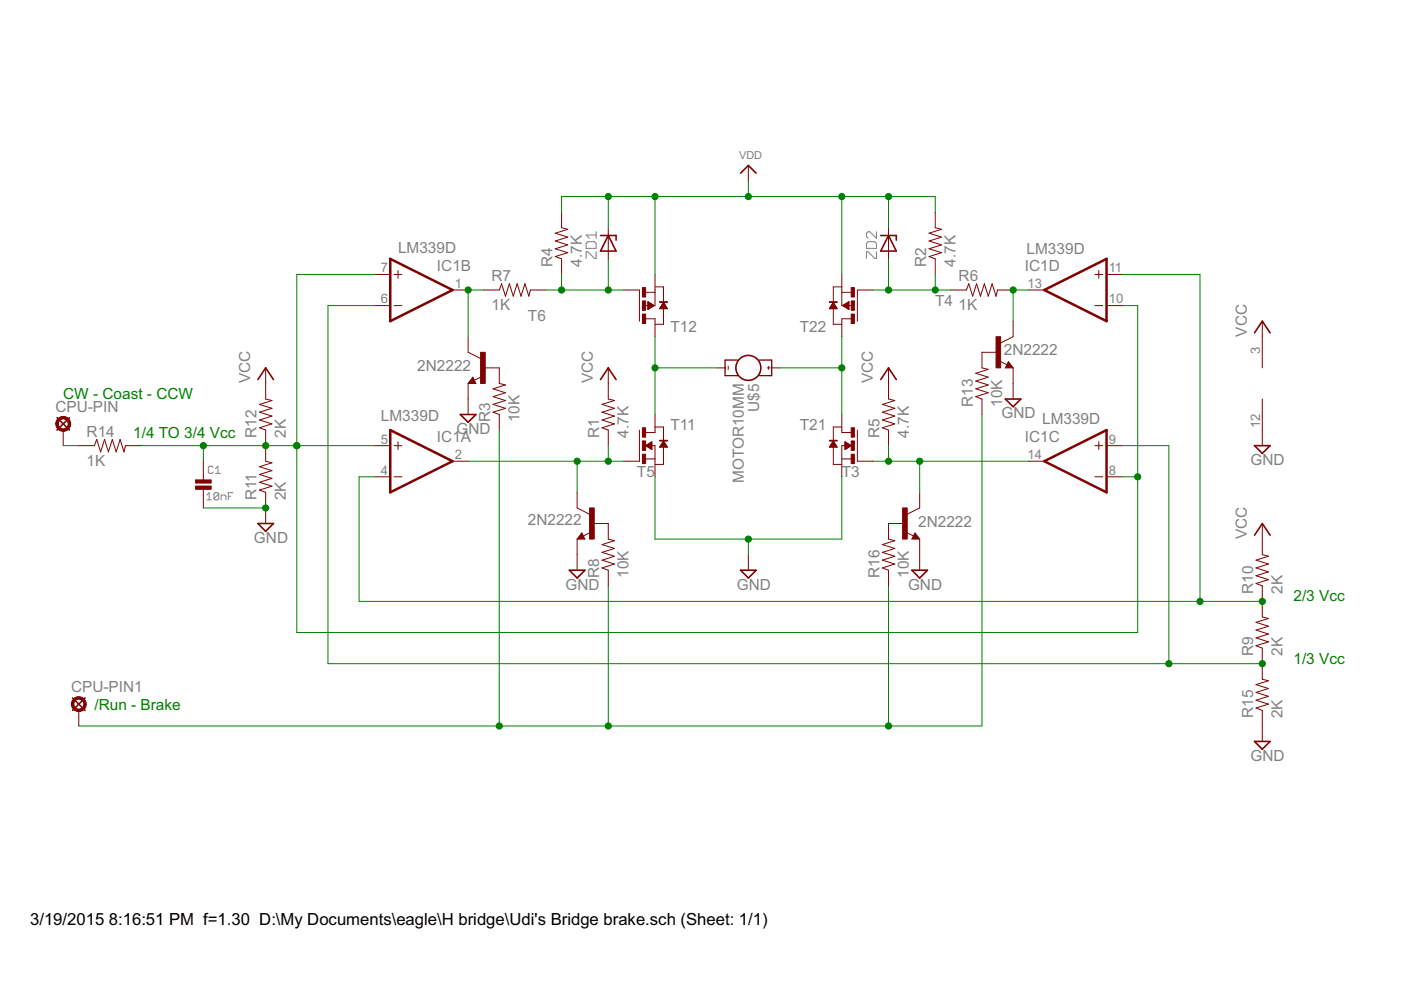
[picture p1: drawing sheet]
<?xml version="1.0" encoding="utf-8"?>
<!DOCTYPE eagle SYSTEM "eagle.dtd">
<!--
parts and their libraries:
microbuilder: This work is placed in the public domain, and may be freely used for commercial and non-commercial work with the following conditions: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
SparkFun-Electromechanical: Licensing: Creative Commons ShareAlike 4.0 International - https://creativecommons.org/licenses/by-sa/4.0
-->
<eagle version="7.2.0">
<drawing>
<settings>
<setting alwaysvectorfont="no"/>
<setting verticaltext="up"/>
</settings>
<grid distance="0.1" unitdist="inch" unit="inch" style="lines" multiple="1" display="no" altdistance="0.01" altunitdist="inch" altunit="inch"/>
<schematic xreflabel="%F%N/%S.%C%R" xrefpart="/%S.%C%R">
<libraries>
<library name="linear">
<symbols>
<symbol name="PWR+G">
<text x="1.27" y="3.175" size="0.8128" layer="93" rot="R90">V+</text>
<text x="1.27" y="-5.08" size="0.8128" layer="93" rot="R90">GND</text>
<pin name="V+" x="0" y="7.62" visible="pad" length="middle" direction="pwr" rot="R270"/>
<pin name="GND" x="0" y="-7.62" visible="pad" length="middle" direction="pwr" rot="R90"/>
</symbol>
<symbol name="COMPARATOR-OC">
<wire x1="-5.08" y1="5.08" x2="-5.08" y2="-5.08" width="0.4064" layer="94"/>
<wire x1="-5.08" y1="-5.08" x2="5.08" y2="0" width="0.4064" layer="94"/>
<wire x1="5.08" y1="0" x2="-5.08" y2="5.08" width="0.4064" layer="94"/>
<wire x1="-3.81" y1="3.175" x2="-3.81" y2="1.905" width="0.1524" layer="94"/>
<wire x1="-4.445" y1="2.54" x2="-3.175" y2="2.54" width="0.1524" layer="94"/>
<wire x1="-4.445" y1="-2.54" x2="-3.175" y2="-2.54" width="0.1524" layer="94"/>
<text x="2.54" y="3.175" size="1.778" layer="95">&gt;NAME</text>
<text x="2.54" y="-5.08" size="1.778" layer="96">&gt;VALUE</text>
<pin name="-IN" x="-7.62" y="-2.54" visible="pad" length="short" direction="in"/>
<pin name="+IN" x="-7.62" y="2.54" visible="pad" length="short" direction="in"/>
<pin name="OUT" x="7.62" y="0" visible="pad" length="short" direction="oc" rot="R180"/>
</symbol>
</symbols>
<devicesets>
<deviceset name="LM339" prefix="IC">
<gates>
<gate name="P" symbol="PWR+G" x="20.32" y="12.7" addlevel="request"/>
<gate name="A" symbol="COMPARATOR-OC" x="20.32" y="12.7"/>
<gate name="B" symbol="COMPARATOR-OC" x="43.18" y="12.7"/>
<gate name="C" symbol="COMPARATOR-OC" x="17.78" y="-10.16"/>
<gate name="D" symbol="COMPARATOR-OC" x="43.18" y="-10.16"/>
</gates>
<devices>
<device name="N" package="DIL14">
<connects>
<connect gate="A" pin="+IN" pad="5"/>
<connect gate="A" pin="-IN" pad="4"/>
<connect gate="A" pin="OUT" pad="2"/>
<connect gate="B" pin="+IN" pad="7"/>
<connect gate="B" pin="-IN" pad="6"/>
<connect gate="B" pin="OUT" pad="1"/>
<connect gate="C" pin="+IN" pad="9"/>
<connect gate="C" pin="-IN" pad="8"/>
<connect gate="C" pin="OUT" pad="14"/>
<connect gate="D" pin="+IN" pad="11"/>
<connect gate="D" pin="-IN" pad="10"/>
<connect gate="D" pin="OUT" pad="13"/>
<connect gate="P" pin="GND" pad="12"/>
<connect gate="P" pin="V+" pad="3"/>
</connects>
<technologies>
<technology name=""/>
</technologies>
</device>
<device name="D" package="SO14">
<connects>
<connect gate="A" pin="+IN" pad="5"/>
<connect gate="A" pin="-IN" pad="4"/>
<connect gate="A" pin="OUT" pad="2"/>
<connect gate="B" pin="+IN" pad="7"/>
<connect gate="B" pin="-IN" pad="6"/>
<connect gate="B" pin="OUT" pad="1"/>
<connect gate="C" pin="+IN" pad="9"/>
<connect gate="C" pin="-IN" pad="8"/>
<connect gate="C" pin="OUT" pad="14"/>
<connect gate="D" pin="+IN" pad="11"/>
<connect gate="D" pin="-IN" pad="10"/>
<connect gate="D" pin="OUT" pad="13"/>
<connect gate="P" pin="GND" pad="12"/>
<connect gate="P" pin="V+" pad="3"/>
</connects>
<technologies>
<technology name=""/>
</technologies>
</device>
</devices>
</deviceset>
</devicesets>
</library>
<library name="zetex">
<symbols>
<symbol name="P_MOSFET">
<wire x1="-1.651" y1="0" x2="0" y2="0" width="0.1524" layer="94"/>
<wire x1="-1.524" y1="-2.159" x2="0" y2="-2.159" width="0.1524" layer="94"/>
<wire x1="-2.54" y1="-2.54" x2="-2.54" y2="2.54" width="0.1524" layer="94"/>
<wire x1="0" y1="0" x2="0" y2="-2.159" width="0.1524" layer="94"/>
<wire x1="1.397" y1="-0.508" x2="1.397" y2="-3.048" width="0.1524" layer="94"/>
<wire x1="1.397" y1="-3.048" x2="0" y2="-3.048" width="0.1524" layer="94"/>
<wire x1="-1.524" y1="2.159" x2="0" y2="2.159" width="0.1524" layer="94"/>
<wire x1="0" y1="2.159" x2="0" y2="2.54" width="0.1524" layer="94"/>
<wire x1="0" y1="3.048" x2="1.397" y2="3.048" width="0.1524" layer="94"/>
<wire x1="1.397" y1="3.048" x2="1.397" y2="0.381" width="0.1524" layer="94"/>
<wire x1="0" y1="-2.159" x2="0" y2="-2.54" width="0.1524" layer="94"/>
<text x="2.54" y="0" size="1.778" layer="96">&gt;VALUE</text>
<text x="2.54" y="2.54" size="1.778" layer="95">&gt;NAME</text>
<rectangle x1="-2.032" y1="1.397" x2="-1.524" y2="2.921" layer="94"/>
<rectangle x1="-2.032" y1="-0.762" x2="-1.524" y2="0.762" layer="94"/>
<rectangle x1="-2.032" y1="-2.921" x2="-1.524" y2="-1.397" layer="94"/>
<rectangle x1="0.762" y1="-0.635" x2="2.032" y2="-0.508" layer="94"/>
<pin name="D" x="0" y="5.08" visible="off" length="short" direction="pas" rot="R270"/>
<pin name="S" x="0" y="-5.08" visible="off" length="short" direction="pas" rot="R90"/>
<pin name="G" x="-5.08" y="-2.54" visible="off" length="short" direction="pas"/>
<polygon width="0.1016" layer="94">
<vertex x="-0.127" y="0"/>
<vertex x="-1.143" y="-0.635"/>
<vertex x="-1.143" y="0.635"/>
</polygon>
<polygon width="0.1016" layer="94">
<vertex x="1.397" y="-0.508"/>
<vertex x="0.762" y="0.508"/>
<vertex x="2.032" y="0.508"/>
</polygon>
</symbol>
<symbol name="N_MOSFET">
<wire x1="-0.508" y1="0" x2="0" y2="0" width="0.1524" layer="94"/>
<wire x1="-1.524" y1="-2.159" x2="0" y2="-2.159" width="0.1524" layer="94"/>
<wire x1="-2.54" y1="-2.54" x2="-2.54" y2="2.54" width="0.1524" layer="94"/>
<wire x1="0" y1="0" x2="0" y2="-2.159" width="0.1524" layer="94"/>
<wire x1="1.397" y1="-0.254" x2="1.397" y2="-3.048" width="0.1524" layer="94"/>
<wire x1="1.397" y1="-3.048" x2="0" y2="-3.048" width="0.1524" layer="94"/>
<wire x1="-1.524" y1="2.159" x2="0" y2="2.159" width="0.1524" layer="94"/>
<wire x1="0" y1="2.159" x2="0" y2="2.54" width="0.1524" layer="94"/>
<wire x1="0" y1="3.048" x2="1.397" y2="3.048" width="0.1524" layer="94"/>
<wire x1="1.397" y1="3.048" x2="1.397" y2="0.762" width="0.1524" layer="94"/>
<wire x1="0" y1="-2.159" x2="0" y2="-2.54" width="0.1524" layer="94"/>
<text x="2.54" y="0" size="1.778" layer="96">&gt;VALUE</text>
<text x="2.54" y="2.54" size="1.778" layer="95">&gt;NAME</text>
<rectangle x1="-2.032" y1="1.397" x2="-1.524" y2="2.921" layer="94"/>
<rectangle x1="-2.032" y1="-0.762" x2="-1.524" y2="0.762" layer="94"/>
<rectangle x1="-2.032" y1="-2.921" x2="-1.524" y2="-1.397" layer="94"/>
<rectangle x1="0.762" y1="0.762" x2="2.032" y2="0.889" layer="94"/>
<pin name="D" x="0" y="5.08" visible="off" length="short" direction="pas" rot="R270"/>
<pin name="S" x="0" y="-5.08" visible="off" length="short" direction="pas" rot="R90"/>
<pin name="G" x="-5.08" y="-2.54" visible="off" length="short" direction="pas"/>
<polygon width="0.1016" layer="94">
<vertex x="-1.524" y="0"/>
<vertex x="-0.508" y="0.635"/>
<vertex x="-0.508" y="-0.635"/>
</polygon>
<polygon width="0.1016" layer="94">
<vertex x="1.397" y="0.762"/>
<vertex x="2.032" y="-0.254"/>
<vertex x="0.762" y="-0.254"/>
</polygon>
</symbol>
</symbols>
<devicesets>
<deviceset name="PN_MOSFET-" prefix="T" uservalue="yes">
<gates>
<gate name="2" symbol="P_MOSFET" x="0" y="-7.62"/>
<gate name="1" symbol="N_MOSFET" x="0" y="7.62"/>
</gates>
<devices>
<device name="MSOP8" package="MSOP8">
<connects>
<connect gate="1" pin="D" pad="7 8" route="any"/>
<connect gate="1" pin="G" pad="2"/>
<connect gate="1" pin="S" pad="1"/>
<connect gate="2" pin="D" pad="5 6"/>
<connect gate="2" pin="G" pad="4"/>
<connect gate="2" pin="S" pad="3"/>
</connects>
<technologies>
<technology name="">
<attribute name="MF" value="" constant="no"/>
<attribute name="MPN" value="" constant="no"/>
<attribute name="OC_FARNELL" value="unknown" constant="no"/>
<attribute name="OC_NEWARK" value="unknown" constant="no"/>
</technology>
</technologies>
</device>
<device name="SO8" package="SO8">
<connects>
<connect gate="1" pin="D" pad="7 8" route="any"/>
<connect gate="1" pin="G" pad="2"/>
<connect gate="1" pin="S" pad="1"/>
<connect gate="2" pin="D" pad="5 6"/>
<connect gate="2" pin="G" pad="4"/>
<connect gate="2" pin="S" pad="3"/>
</connects>
<technologies>
<technology name="">
<attribute name="MF" value="" constant="no"/>
<attribute name="MPN" value="" constant="no"/>
<attribute name="OC_FARNELL" value="unknown" constant="no"/>
<attribute name="OC_NEWARK" value="unknown" constant="no"/>
</technology>
</technologies>
</device>
</devices>
</deviceset>
</devicesets>
</library>
<library name="microbuilder">
<symbols>
<symbol name="VDD">
<text x="-1.524" y="1.016" size="1.27" layer="96">&gt;VALUE</text>
<pin name="VDD" x="0" y="-2.54" visible="off" length="short" direction="sup" rot="R90"/>
<wire x1="-1.27" y1="-1.27" x2="0" y2="0" width="0.254" layer="94"/>
<wire x1="0" y1="0" x2="1.27" y2="-1.27" width="0.254" layer="94"/>
</symbol>
<symbol name="CAPACITOR">
<wire x1="0" y1="0.762" x2="0" y2="0" width="0.1524" layer="94"/>
<wire x1="0" y1="2.54" x2="0" y2="1.778" width="0.1524" layer="94"/>
<text x="2.54" y="2.54" size="1.27" layer="95" font="vector">&gt;NAME</text>
<text x="2.54" y="0" size="1.27" layer="96" font="vector">&gt;VALUE</text>
<rectangle x1="-1.27" y1="0.508" x2="1.27" y2="1.016" layer="94"/>
<rectangle x1="-1.27" y1="1.524" x2="1.27" y2="2.032" layer="94"/>
<pin name="P$1" x="0" y="5.08" visible="off" length="short" direction="pas" swaplevel="1" rot="R270"/>
<pin name="P$2" x="0" y="-2.54" visible="off" length="short" direction="pas" swaplevel="1" rot="R90"/>
</symbol>
</symbols>
<devicesets>
<deviceset name="VDD">
<gates>
<gate name="G$1" symbol="VDD" x="0" y="0"/>
</gates>
<devices>
<device name="">
<technologies>
<technology name=""/>
</technologies>
</device>
</devices>
</deviceset>
<deviceset name="CAP_CERAMIC" prefix="C" uservalue="yes">
<gates>
<gate name="G$1" symbol="CAPACITOR" x="0" y="-2.54"/>
</gates>
<devices>
<device name="0805" package="0805">
<connects>
<connect gate="G$1" pin="P$1" pad="1"/>
<connect gate="G$1" pin="P$2" pad="2"/>
</connects>
<technologies>
<technology name=""/>
</technologies>
</device>
<device name="1206" package="1206">
<connects>
<connect gate="G$1" pin="P$1" pad="1"/>
<connect gate="G$1" pin="P$2" pad="2"/>
</connects>
<technologies>
<technology name=""/>
</technologies>
</device>
<device name="0603" package="0603">
<connects>
<connect gate="G$1" pin="P$1" pad="1"/>
<connect gate="G$1" pin="P$2" pad="2"/>
</connects>
<technologies>
<technology name=""/>
</technologies>
</device>
<device name="0402" package="0402">
<connects>
<connect gate="G$1" pin="P$1" pad="1"/>
<connect gate="G$1" pin="P$2" pad="2"/>
</connects>
<technologies>
<technology name=""/>
</technologies>
</device>
<device name="0603MINI" package="0603-MINI">
<connects>
<connect gate="G$1" pin="P$1" pad="1"/>
<connect gate="G$1" pin="P$2" pad="2"/>
</connects>
<technologies>
<technology name=""/>
</technologies>
</device>
<device name="0805-NOTHERMALS" package="0805_NOTHERMALS">
<connects>
<connect gate="G$1" pin="P$1" pad="1"/>
<connect gate="G$1" pin="P$2" pad="2"/>
</connects>
<technologies>
<technology name=""/>
</technologies>
</device>
<device name="_0402" package="_0402">
<connects>
<connect gate="G$1" pin="P$1" pad="1"/>
<connect gate="G$1" pin="P$2" pad="2"/>
</connects>
<technologies>
<technology name=""/>
</technologies>
</device>
<device name="_0402MP" package="_0402MP">
<connects>
<connect gate="G$1" pin="P$1" pad="1"/>
<connect gate="G$1" pin="P$2" pad="2"/>
</connects>
<technologies>
<technology name=""/>
</technologies>
</device>
<device name="_0603" package="_0603">
<connects>
<connect gate="G$1" pin="P$1" pad="1"/>
<connect gate="G$1" pin="P$2" pad="2"/>
</connects>
<technologies>
<technology name=""/>
</technologies>
</device>
<device name="_0603MP" package="_0603MP">
<connects>
<connect gate="G$1" pin="P$1" pad="1"/>
<connect gate="G$1" pin="P$2" pad="2"/>
</connects>
<technologies>
<technology name=""/>
</technologies>
</device>
<device name="_0805" package="_0805">
<connects>
<connect gate="G$1" pin="P$1" pad="1"/>
<connect gate="G$1" pin="P$2" pad="2"/>
</connects>
<technologies>
<technology name=""/>
</technologies>
</device>
<device name="_0805MP" package="_0805MP">
<connects>
<connect gate="G$1" pin="P$1" pad="1"/>
<connect gate="G$1" pin="P$2" pad="2"/>
</connects>
<technologies>
<technology name=""/>
</technologies>
</device>
</devices>
</deviceset>
</devicesets>
</library>
<library name="supply1">
<symbols>
<symbol name="VCC">
<wire x1="1.27" y1="-1.905" x2="0" y2="0" width="0.254" layer="94"/>
<wire x1="0" y1="0" x2="-1.27" y2="-1.905" width="0.254" layer="94"/>
<text x="-2.54" y="-2.54" size="1.778" layer="96" rot="R90">&gt;VALUE</text>
<pin name="VCC" x="0" y="-2.54" visible="off" length="short" direction="sup" rot="R90"/>
</symbol>
</symbols>
<devicesets>
<deviceset name="VCC" prefix="P+">
<gates>
<gate name="VCC" symbol="VCC" x="0" y="0"/>
</gates>
<devices>
<device name="">
<technologies>
<technology name=""/>
</technologies>
</device>
</devices>
</deviceset>
</devicesets>
</library>
<library name="ATTiny Fuse Reset with 12V Charge Pump">
<symbols>
<symbol name="GND">
<wire x1="-1.27" y1="0" x2="1.27" y2="0" width="0.254" layer="94"/>
<wire x1="1.27" y1="0" x2="0" y2="-1.27" width="0.254" layer="94"/>
<wire x1="0" y1="-1.27" x2="-1.27" y2="0" width="0.254" layer="94"/>
<pin name="GND" x="0" y="2.54" visible="off" length="short" direction="sup" rot="R270"/>
<text x="-1.905" y="-3.175" size="1.778" layer="96">&gt;VALUE</text>
</symbol>
<symbol name="ZENER">
<wire x1="-1.27" y1="-1.27" x2="1.27" y2="0" width="0.254" layer="94"/>
<wire x1="1.27" y1="0" x2="-1.27" y2="1.27" width="0.254" layer="94"/>
<wire x1="1.27" y1="1.27" x2="1.27" y2="0" width="0.254" layer="94"/>
<wire x1="-1.27" y1="1.27" x2="-1.27" y2="-1.27" width="0.254" layer="94"/>
<wire x1="1.27" y1="0" x2="1.27" y2="-1.27" width="0.254" layer="94"/>
<wire x1="1.27" y1="-1.27" x2="0.508" y2="-1.27" width="0.254" layer="94"/>
<pin name="A" x="-2.54" y="0" visible="off" length="short" direction="pas"/>
<pin name="C" x="2.54" y="0" visible="off" length="short" direction="pas" rot="R180"/>
<text x="-2.54" y="1.905" size="1.778" layer="95" font="vector">&gt;NAME</text>
<text x="-2.54" y="-3.8989" size="1.778" layer="96" font="vector">&gt;VALUE</text>
</symbol>
</symbols>
<devicesets>
<deviceset name="GND" prefix="SUPPLY">
<gates>
<gate name="GND" symbol="GND" x="0" y="0"/>
</gates>
<devices>
<device name="">
<technologies>
<technology name=""/>
</technologies>
</device>
</devices>
</deviceset>
<deviceset name="ZENER" prefix="ZD" uservalue="yes">
<gates>
<gate name="G$1" symbol="ZENER" x="0" y="0"/>
</gates>
<devices>
<device name="SOD-123" package="SOD-123">
<connects>
<connect gate="G$1" pin="A" pad="A"/>
<connect gate="G$1" pin="C" pad="C"/>
</connects>
<technologies>
<technology name=""/>
</technologies>
</device>
<device name="SOD-323F" package="SOD-323F">
<connects>
<connect gate="G$1" pin="A" pad="A"/>
<connect gate="G$1" pin="C" pad="C"/>
</connects>
<technologies>
<technology name=""/>
</technologies>
</device>
</devices>
</deviceset>
</devicesets>
</library>
<library name="ATtami">
<symbols>
<symbol name="RESISTOR">
<wire x1="-2.54" y1="0" x2="-2.159" y2="1.016" width="0.1524" layer="94"/>
<wire x1="-2.159" y1="1.016" x2="-1.524" y2="-1.016" width="0.1524" layer="94"/>
<wire x1="-1.524" y1="-1.016" x2="-0.889" y2="1.016" width="0.1524" layer="94"/>
<wire x1="-0.889" y1="1.016" x2="-0.254" y2="-1.016" width="0.1524" layer="94"/>
<wire x1="-0.254" y1="-1.016" x2="0.381" y2="1.016" width="0.1524" layer="94"/>
<wire x1="0.381" y1="1.016" x2="1.016" y2="-1.016" width="0.1524" layer="94"/>
<wire x1="1.016" y1="-1.016" x2="1.651" y2="1.016" width="0.1524" layer="94"/>
<wire x1="1.651" y1="1.016" x2="2.286" y2="-1.016" width="0.1524" layer="94"/>
<wire x1="2.286" y1="-1.016" x2="2.54" y2="0" width="0.1524" layer="94"/>
<text x="-3.81" y="1.4986" size="1.778" layer="95">&gt;NAME</text>
<text x="-3.81" y="-3.302" size="1.778" layer="96">&gt;VALUE</text>
<pin name="2" x="5.08" y="0" visible="off" length="short" direction="pas" swaplevel="1" rot="R180"/>
<pin name="1" x="-5.08" y="0" visible="off" length="short" direction="pas" swaplevel="1"/>
</symbol>
</symbols>
<devicesets>
<deviceset name="RESISTOR" prefix="R" uservalue="yes">
<gates>
<gate name="G$1" symbol="RESISTOR" x="0" y="0"/>
</gates>
<devices>
<device name="0805-RES" package="0805">
<connects>
<connect gate="G$1" pin="1" pad="1"/>
<connect gate="G$1" pin="2" pad="2"/>
</connects>
<technologies>
<technology name=""/>
</technologies>
</device>
</devices>
</deviceset>
</devicesets>
</library>
<library name="SparkFun-Electromechanical">
<symbols>
<symbol name="MOTOR">
<wire x1="-1.27" y1="3.81" x2="-1.27" y2="1.778" width="0.2032" layer="94"/>
<wire x1="-1.27" y1="3.81" x2="0" y2="3.81" width="0.2032" layer="94"/>
<wire x1="0" y1="3.81" x2="1.27" y2="3.81" width="0.2032" layer="94"/>
<wire x1="1.27" y1="3.81" x2="1.27" y2="1.778" width="0.2032" layer="94"/>
<wire x1="1.27" y1="-3.81" x2="1.27" y2="-1.778" width="0.2032" layer="94"/>
<wire x1="1.27" y1="-3.81" x2="0" y2="-3.81" width="0.2032" layer="94"/>
<wire x1="0" y1="-3.81" x2="-1.27" y2="-3.81" width="0.2032" layer="94"/>
<wire x1="-1.27" y1="-3.81" x2="-1.27" y2="-1.778" width="0.2032" layer="94"/>
<wire x1="0" y1="5.08" x2="0" y2="3.81" width="0.1524" layer="94"/>
<wire x1="0" y1="-5.08" x2="0" y2="-3.81" width="0.1524" layer="94"/>
<wire x1="0.254" y1="3.302" x2="-0.254" y2="3.302" width="0.1524" layer="94"/>
<wire x1="0" y1="3.556" x2="0" y2="3.048" width="0.1524" layer="94"/>
<wire x1="0.254" y1="-3.302" x2="-0.254" y2="-3.302" width="0.1524" layer="94"/>
<circle x="0" y="0" radius="2.032" width="0.254" layer="94"/>
<text x="2.54" y="0" size="1.778" layer="95">&gt;NAME</text>
<text x="2.54" y="-2.54" size="1.778" layer="96">&gt;VALUE</text>
<pin name="+" x="0" y="5.08" visible="off" length="point" rot="R270"/>
<pin name="-" x="0" y="-5.08" visible="off" length="point" rot="R270"/>
</symbol>
</symbols>
<devicesets>
<deviceset name="MOTOR">
<gates>
<gate name="G$1" symbol="MOTOR" x="0" y="0"/>
</gates>
<devices>
<device name="10MM" package="VIBE-MOTOR-10MM">
<connects>
<connect gate="G$1" pin="+" pad="+"/>
<connect gate="G$1" pin="-" pad="-"/>
</connects>
<technologies>
<technology name=""/>
</technologies>
</device>
</devices>
</deviceset>
</devicesets>
</library>
<library name="solpad">
<symbols>
<symbol name="LSP">
<wire x1="-1.016" y1="2.032" x2="1.016" y2="0" width="0.254" layer="94"/>
<wire x1="-1.016" y1="0" x2="1.016" y2="2.032" width="0.254" layer="94"/>
<circle x="0" y="1.016" radius="1.016" width="0.4064" layer="94"/>
<text x="-1.27" y="2.921" size="1.778" layer="95">&gt;NAME</text>
<pin name="MP" x="0" y="-2.54" visible="off" length="short" direction="pas" rot="R90"/>
</symbol>
</symbols>
<devicesets>
<deviceset name="LSP13" prefix="LSP">
<gates>
<gate name="1" symbol="LSP" x="0" y="0"/>
</gates>
<devices>
<device name="" package="LSP13">
<connects>
<connect gate="1" pin="MP" pad="MP"/>
</connects>
<technologies>
<technology name=""/>
</technologies>
</device>
</devices>
</deviceset>
</devicesets>
</library>
<library name="transistor">
<symbols>
<symbol name="NPN">
<wire x1="2.54" y1="2.54" x2="0.508" y2="1.524" width="0.1524" layer="94"/>
<wire x1="1.778" y1="-1.524" x2="2.54" y2="-2.54" width="0.1524" layer="94"/>
<wire x1="2.54" y1="-2.54" x2="1.27" y2="-2.54" width="0.1524" layer="94"/>
<wire x1="1.27" y1="-2.54" x2="1.778" y2="-1.524" width="0.1524" layer="94"/>
<wire x1="1.54" y1="-2.04" x2="0.308" y2="-1.424" width="0.1524" layer="94"/>
<wire x1="1.524" y1="-2.413" x2="2.286" y2="-2.413" width="0.254" layer="94"/>
<wire x1="2.286" y1="-2.413" x2="1.778" y2="-1.778" width="0.254" layer="94"/>
<wire x1="1.778" y1="-1.778" x2="1.524" y2="-2.286" width="0.254" layer="94"/>
<wire x1="1.524" y1="-2.286" x2="1.905" y2="-2.286" width="0.254" layer="94"/>
<wire x1="1.905" y1="-2.286" x2="1.778" y2="-2.032" width="0.254" layer="94"/>
<text x="-10.16" y="7.62" size="1.778" layer="95">&gt;NAME</text>
<text x="-10.16" y="5.08" size="1.778" layer="96">&gt;VALUE</text>
<rectangle x1="-0.254" y1="-2.54" x2="0.508" y2="2.54" layer="94"/>
<pin name="B" x="-2.54" y="0" visible="off" length="short" direction="pas" swaplevel="1"/>
<pin name="E" x="2.54" y="-5.08" visible="off" length="short" direction="pas" swaplevel="3" rot="R90"/>
<pin name="C" x="2.54" y="5.08" visible="off" length="short" direction="pas" swaplevel="2" rot="R270"/>
</symbol>
</symbols>
<devicesets>
<deviceset name="2N2222" prefix="T">
<gates>
<gate name="G$1" symbol="NPN" x="0" y="0"/>
</gates>
<devices>
<device name="" package="TO18">
<connects>
<connect gate="G$1" pin="B" pad="2"/>
<connect gate="G$1" pin="C" pad="3"/>
<connect gate="G$1" pin="E" pad="1"/>
</connects>
<technologies>
<technology name=""/>
</technologies>
</device>
</devices>
</deviceset>
</devicesets>
</library>
</libraries>
<attributes>
</attributes>
<variantdefs>
</variantdefs>
<classes>
<class number="0" name="default" width="0" drill="0">
</class>
</classes>
<parts>
<part name="IC1" library="linear" deviceset="LM339" device="D"/>
<part name="T1" library="zetex" deviceset="PN_MOSFET-" device="SO8"/>
<part name="T2" library="zetex" deviceset="PN_MOSFET-" device="SO8"/>
<part name="U$2" library="microbuilder" deviceset="VDD" device=""/>
<part name="P+1" library="supply1" deviceset="VCC" device=""/>
<part name="P+2" library="supply1" deviceset="VCC" device=""/>
<part name="P+3" library="supply1" deviceset="VCC" device=""/>
<part name="P+4" library="supply1" deviceset="VCC" device=""/>
<part name="SUPPLY1" library="ATTiny Fuse Reset with 12V Charge Pump" deviceset="GND" device=""/>
<part name="SUPPLY2" library="ATTiny Fuse Reset with 12V Charge Pump" deviceset="GND" device=""/>
<part name="SUPPLY3" library="ATTiny Fuse Reset with 12V Charge Pump" deviceset="GND" device=""/>
<part name="R1" library="ATtami" deviceset="RESISTOR" device="0805-RES" value="4.7K"/>
<part name="R2" library="ATtami" deviceset="RESISTOR" device="0805-RES" value="4.7K"/>
<part name="R4" library="ATtami" deviceset="RESISTOR" device="0805-RES" value="4.7K"/>
<part name="R5" library="ATtami" deviceset="RESISTOR" device="0805-RES" value="4.7K"/>
<part name="R6" library="ATtami" deviceset="RESISTOR" device="0805-RES" value="1K"/>
<part name="R7" library="ATtami" deviceset="RESISTOR" device="0805-RES" value="1K"/>
<part name="R9" library="ATtami" deviceset="RESISTOR" device="0805-RES" value="2K"/>
<part name="R10" library="ATtami" deviceset="RESISTOR" device="0805-RES" value="2K"/>
<part name="R11" library="ATtami" deviceset="RESISTOR" device="0805-RES" value="2K"/>
<part name="R12" library="ATtami" deviceset="RESISTOR" device="0805-RES" value="2K"/>
<part name="R14" library="ATtami" deviceset="RESISTOR" device="0805-RES" value="1K"/>
<part name="R15" library="ATtami" deviceset="RESISTOR" device="0805-RES" value="2K"/>
<part name="C1" library="microbuilder" deviceset="CAP_CERAMIC" device="0805" value="10nF"/>
<part name="ZD1" library="ATTiny Fuse Reset with 12V Charge Pump" deviceset="ZENER" device="SOD-123"/>
<part name="ZD2" library="ATTiny Fuse Reset with 12V Charge Pump" deviceset="ZENER" device="SOD-123"/>
<part name="U$5" library="SparkFun-Electromechanical" deviceset="MOTOR" device="10MM"/>
<part name="CPU-PIN" library="solpad" deviceset="LSP13" device="" value="CPU I/O pin"/>
<part name="SUPPLY4" library="ATTiny Fuse Reset with 12V Charge Pump" deviceset="GND" device=""/>
<part name="P+5" library="supply1" deviceset="VCC" device=""/>
<part name="T3" library="transistor" deviceset="2N2222" device=""/>
<part name="T4" library="transistor" deviceset="2N2222" device=""/>
<part name="T5" library="transistor" deviceset="2N2222" device=""/>
<part name="T6" library="transistor" deviceset="2N2222" device=""/>
<part name="SUPPLY5" library="ATTiny Fuse Reset with 12V Charge Pump" deviceset="GND" device=""/>
<part name="SUPPLY6" library="ATTiny Fuse Reset with 12V Charge Pump" deviceset="GND" device=""/>
<part name="SUPPLY7" library="ATTiny Fuse Reset with 12V Charge Pump" deviceset="GND" device=""/>
<part name="SUPPLY8" library="ATTiny Fuse Reset with 12V Charge Pump" deviceset="GND" device=""/>
<part name="R3" library="ATtami" deviceset="RESISTOR" device="0805-RES" value="10K"/>
<part name="R8" library="ATtami" deviceset="RESISTOR" device="0805-RES" value="10K"/>
<part name="R13" library="ATtami" deviceset="RESISTOR" device="0805-RES" value="10K"/>
<part name="R16" library="ATtami" deviceset="RESISTOR" device="0805-RES" value="10K"/>
<part name="CPU-PIN1" library="solpad" deviceset="LSP13" device="" value="CPU I/O pin"/>
</parts>
<sheets>
<sheet>
<plain>
<text x="152.4" y="-15.24" size="1.778" layer="91">1/3 Vcc</text>
<text x="152.4" y="-5.08" size="1.778" layer="91">2/3 Vcc</text>
<text x="-36.83" y="21.59" size="1.778" layer="91">1/4 TO 3/4 Vcc</text>
<text x="-43.18" y="-22.86" size="1.778" layer="91">/Run - Brake</text>
<text x="-48.26" y="27.94" size="1.778" layer="91">CW - Coast - CCW</text>
</plain>
<instances>
<instance part="IC1" gate="A" x="10.16" y="17.78" smashed="yes">
<attribute name="NAME" x="12.7" y="20.955" size="1.778" layer="95"/>
<attribute name="VALUE" x="3.556" y="24.384" size="1.778" layer="96"/>
</instance>
<instance part="IC1" gate="B" x="10.16" y="45.72" smashed="yes">
<attribute name="NAME" x="12.7" y="48.895" size="1.778" layer="95"/>
<attribute name="VALUE" x="6.35" y="51.816" size="1.778" layer="96"/>
</instance>
<instance part="IC1" gate="C" x="116.84" y="17.78" smashed="yes" rot="MR0">
<attribute name="NAME" x="114.3" y="20.955" size="1.778" layer="95" rot="MR0"/>
<attribute name="VALUE" x="120.904" y="23.876" size="1.778" layer="96" rot="MR0"/>
</instance>
<instance part="IC1" gate="D" x="116.84" y="45.72" smashed="yes" rot="MR0">
<attribute name="NAME" x="114.3" y="48.895" size="1.778" layer="95" rot="MR0"/>
<attribute name="VALUE" x="118.364" y="51.562" size="1.778" layer="96" rot="MR0"/>
</instance>
<instance part="T1" gate="2" x="48.26" y="43.18" rot="MR180"/>
<instance part="T1" gate="1" x="48.26" y="20.32"/>
<instance part="T2" gate="2" x="78.74" y="43.18" rot="R180"/>
<instance part="T2" gate="1" x="78.74" y="20.32" rot="MR0"/>
<instance part="U$2" gate="G$1" x="63.5" y="66.04"/>
<instance part="P+1" gate="VCC" x="40.64" y="33.02"/>
<instance part="P+2" gate="VCC" x="147.32" y="7.62"/>
<instance part="P+3" gate="VCC" x="86.36" y="33.02"/>
<instance part="P+4" gate="VCC" x="-15.24" y="33.02"/>
<instance part="SUPPLY1" gate="GND" x="147.32" y="-27.94"/>
<instance part="SUPPLY2" gate="GND" x="63.5" y="0"/>
<instance part="SUPPLY3" gate="GND" x="-15.24" y="7.62"/>
<instance part="R1" gate="G$1" x="40.64" y="25.4" rot="R90"/>
<instance part="R2" gate="G$1" x="93.98" y="53.34" rot="R90"/>
<instance part="R4" gate="G$1" x="33.02" y="53.34" rot="R90"/>
<instance part="R5" gate="G$1" x="86.36" y="25.4" rot="R90"/>
<instance part="R6" gate="G$1" x="101.6" y="45.72"/>
<instance part="R7" gate="G$1" x="25.4" y="45.72"/>
<instance part="R9" gate="G$1" x="147.32" y="-10.16" rot="R90"/>
<instance part="R10" gate="G$1" x="147.32" y="0" rot="R90"/>
<instance part="R11" gate="G$1" x="-15.24" y="15.24" rot="R90"/>
<instance part="R12" gate="G$1" x="-15.24" y="25.4" rot="R90"/>
<instance part="R14" gate="G$1" x="-40.64" y="20.32"/>
<instance part="R15" gate="G$1" x="147.32" y="-20.32" rot="R90"/>
<instance part="C1" gate="G$1" x="-25.4" y="12.7" smashed="yes">
<attribute name="NAME" x="-24.638" y="15.748" size="1.27" layer="95" font="vector"/>
<attribute name="VALUE" x="-24.892" y="11.43" size="1.27" layer="96" font="vector"/>
</instance>
<instance part="ZD1" gate="G$1" x="40.64" y="53.34" rot="R90"/>
<instance part="ZD2" gate="G$1" x="86.36" y="53.34" rot="R90"/>
<instance part="U$5" gate="G$1" x="63.5" y="33.02" rot="R270"/>
<instance part="CPU-PIN" gate="1" x="-48.26" y="22.86"/>
<instance part="IC1" gate="P" x="147.32" y="30.48" smashed="yes"/>
<instance part="SUPPLY4" gate="GND" x="147.32" y="20.32"/>
<instance part="P+5" gate="VCC" x="147.32" y="40.64"/>
<instance part="T3" gate="G$1" x="88.9" y="7.62" smashed="yes">
<attribute name="NAME" x="78.74" y="15.24" size="1.778" layer="95"/>
<attribute name="VALUE" x="91.186" y="7.112" size="1.778" layer="96"/>
</instance>
<instance part="T4" gate="G$1" x="104.14" y="35.56" smashed="yes">
<attribute name="NAME" x="93.98" y="43.18" size="1.778" layer="95"/>
<attribute name="VALUE" x="105.156" y="35.052" size="1.778" layer="96"/>
</instance>
<instance part="T5" gate="G$1" x="38.1" y="7.62" smashed="yes" rot="MR0">
<attribute name="NAME" x="48.26" y="15.24" size="1.778" layer="95" rot="MR0"/>
<attribute name="VALUE" x="36.322" y="7.366" size="1.778" layer="96" rot="MR0"/>
</instance>
<instance part="T6" gate="G$1" x="20.32" y="33.02" smashed="yes" rot="MR0">
<attribute name="NAME" x="30.48" y="40.64" size="1.778" layer="95" rot="MR0"/>
<attribute name="VALUE" x="18.288" y="32.512" size="1.778" layer="96" rot="MR0"/>
</instance>
<instance part="SUPPLY5" gate="GND" x="35.56" y="0"/>
<instance part="SUPPLY6" gate="GND" x="91.44" y="0"/>
<instance part="SUPPLY7" gate="GND" x="106.68" y="27.94"/>
<instance part="SUPPLY8" gate="GND" x="17.78" y="25.4"/>
<instance part="R3" gate="G$1" x="22.86" y="27.94" rot="R90"/>
<instance part="R8" gate="G$1" x="40.64" y="2.54" rot="R90"/>
<instance part="R13" gate="G$1" x="101.6" y="30.48" rot="R90"/>
<instance part="R16" gate="G$1" x="86.36" y="2.54" rot="R90"/>
<instance part="CPU-PIN1" gate="1" x="-45.72" y="-22.86"/>
</instances>
<busses>
</busses>
<nets>
<net name="N$1" class="0">
<segment>
<pinref part="T2" gate="2" pin="D"/>
<pinref part="T2" gate="1" pin="D"/>
<wire x1="78.74" y1="38.1" x2="78.74" y2="33.02" width="0.1524" layer="91"/>
<pinref part="U$5" gate="G$1" pin="+"/>
<wire x1="78.74" y1="33.02" x2="78.74" y2="25.4" width="0.1524" layer="91"/>
<wire x1="68.58" y1="33.02" x2="78.74" y2="33.02" width="0.1524" layer="91"/>
<junction x="78.74" y="33.02"/>
</segment>
</net>
<net name="N$2" class="0">
<segment>
<pinref part="T1" gate="2" pin="D"/>
<pinref part="T1" gate="1" pin="D"/>
<wire x1="48.26" y1="38.1" x2="48.26" y2="33.02" width="0.1524" layer="91"/>
<pinref part="U$5" gate="G$1" pin="-"/>
<wire x1="48.26" y1="33.02" x2="48.26" y2="25.4" width="0.1524" layer="91"/>
<wire x1="58.42" y1="33.02" x2="48.26" y2="33.02" width="0.1524" layer="91"/>
<junction x="48.26" y="33.02"/>
</segment>
</net>
<net name="VDD" class="0">
<segment>
<pinref part="T2" gate="2" pin="S"/>
<wire x1="78.74" y1="48.26" x2="78.74" y2="60.96" width="0.1524" layer="91"/>
<wire x1="78.74" y1="60.96" x2="63.5" y2="60.96" width="0.1524" layer="91"/>
<pinref part="T1" gate="2" pin="S"/>
<wire x1="63.5" y1="60.96" x2="48.26" y2="60.96" width="0.1524" layer="91"/>
<wire x1="48.26" y1="60.96" x2="48.26" y2="48.26" width="0.1524" layer="91"/>
<wire x1="63.5" y1="60.96" x2="63.5" y2="63.5" width="0.1524" layer="91"/>
<pinref part="U$2" gate="G$1" pin="VDD"/>
<junction x="63.5" y="60.96"/>
<pinref part="ZD1" gate="G$1" pin="C"/>
<wire x1="40.64" y1="55.88" x2="40.64" y2="60.96" width="0.1524" layer="91"/>
<wire x1="40.64" y1="60.96" x2="48.26" y2="60.96" width="0.1524" layer="91"/>
<wire x1="78.74" y1="60.96" x2="86.36" y2="60.96" width="0.1524" layer="91"/>
<pinref part="ZD2" gate="G$1" pin="C"/>
<wire x1="86.36" y1="60.96" x2="86.36" y2="55.88" width="0.1524" layer="91"/>
<junction x="48.26" y="60.96"/>
<junction x="78.74" y="60.96"/>
<pinref part="R4" gate="G$1" pin="2"/>
<wire x1="33.02" y1="58.42" x2="33.02" y2="60.96" width="0.1524" layer="91"/>
<wire x1="33.02" y1="60.96" x2="40.64" y2="60.96" width="0.1524" layer="91"/>
<wire x1="86.36" y1="60.96" x2="93.98" y2="60.96" width="0.1524" layer="91"/>
<pinref part="R2" gate="G$1" pin="2"/>
<wire x1="93.98" y1="60.96" x2="93.98" y2="58.42" width="0.1524" layer="91"/>
<junction x="40.64" y="60.96"/>
<junction x="86.36" y="60.96"/>
</segment>
</net>
<net name="GND" class="0">
<segment>
<pinref part="T1" gate="1" pin="S"/>
<wire x1="48.26" y1="15.24" x2="48.26" y2="5.08" width="0.1524" layer="91"/>
<wire x1="48.26" y1="5.08" x2="63.5" y2="5.08" width="0.1524" layer="91"/>
<pinref part="T2" gate="1" pin="S"/>
<wire x1="63.5" y1="5.08" x2="78.74" y2="5.08" width="0.1524" layer="91"/>
<wire x1="78.74" y1="5.08" x2="78.74" y2="15.24" width="0.1524" layer="91"/>
<wire x1="63.5" y1="5.08" x2="63.5" y2="2.54" width="0.1524" layer="91"/>
<pinref part="SUPPLY2" gate="GND" pin="GND"/>
<junction x="63.5" y="5.08"/>
</segment>
<segment>
<pinref part="R11" gate="G$1" pin="1"/>
<pinref part="SUPPLY3" gate="GND" pin="GND"/>
<pinref part="C1" gate="G$1" pin="P$2"/>
<wire x1="-25.4" y1="10.16" x2="-15.24" y2="10.16" width="0.1524" layer="91"/>
<junction x="-15.24" y="10.16"/>
</segment>
<segment>
<pinref part="R15" gate="G$1" pin="1"/>
<pinref part="SUPPLY1" gate="GND" pin="GND"/>
</segment>
<segment>
<pinref part="IC1" gate="P" pin="GND"/>
<pinref part="SUPPLY4" gate="GND" pin="GND"/>
</segment>
<segment>
<pinref part="T5" gate="G$1" pin="E"/>
<pinref part="SUPPLY5" gate="GND" pin="GND"/>
</segment>
<segment>
<pinref part="T3" gate="G$1" pin="E"/>
<pinref part="SUPPLY6" gate="GND" pin="GND"/>
</segment>
<segment>
<pinref part="T4" gate="G$1" pin="E"/>
<pinref part="SUPPLY7" gate="GND" pin="GND"/>
</segment>
<segment>
<pinref part="T6" gate="G$1" pin="E"/>
<pinref part="SUPPLY8" gate="GND" pin="GND"/>
</segment>
</net>
<net name="VCC" class="0">
<segment>
<pinref part="R1" gate="G$1" pin="2"/>
<pinref part="P+1" gate="VCC" pin="VCC"/>
</segment>
<segment>
<pinref part="R5" gate="G$1" pin="2"/>
<pinref part="P+3" gate="VCC" pin="VCC"/>
</segment>
<segment>
<pinref part="R12" gate="G$1" pin="2"/>
<pinref part="P+4" gate="VCC" pin="VCC"/>
</segment>
<segment>
<pinref part="R10" gate="G$1" pin="2"/>
<pinref part="P+2" gate="VCC" pin="VCC"/>
</segment>
<segment>
<pinref part="IC1" gate="P" pin="V+"/>
<pinref part="P+5" gate="VCC" pin="VCC"/>
</segment>
</net>
<net name="N$5" class="0">
<segment>
<pinref part="IC1" gate="A" pin="OUT"/>
<pinref part="T1" gate="1" pin="G"/>
<wire x1="17.78" y1="17.78" x2="35.56" y2="17.78" width="0.1524" layer="91"/>
<pinref part="R1" gate="G$1" pin="1"/>
<wire x1="35.56" y1="17.78" x2="40.64" y2="17.78" width="0.1524" layer="91"/>
<wire x1="40.64" y1="17.78" x2="43.18" y2="17.78" width="0.1524" layer="91"/>
<wire x1="40.64" y1="20.32" x2="40.64" y2="17.78" width="0.1524" layer="91"/>
<junction x="40.64" y="17.78"/>
<pinref part="T5" gate="G$1" pin="C"/>
<wire x1="35.56" y1="12.7" x2="35.56" y2="17.78" width="0.1524" layer="91"/>
<junction x="35.56" y="17.78"/>
</segment>
</net>
<net name="N$6" class="0">
<segment>
<pinref part="T2" gate="1" pin="G"/>
<pinref part="IC1" gate="C" pin="OUT"/>
<wire x1="83.82" y1="17.78" x2="86.36" y2="17.78" width="0.1524" layer="91"/>
<pinref part="R5" gate="G$1" pin="1"/>
<wire x1="86.36" y1="17.78" x2="91.44" y2="17.78" width="0.1524" layer="91"/>
<wire x1="91.44" y1="17.78" x2="109.22" y2="17.78" width="0.1524" layer="91"/>
<wire x1="86.36" y1="20.32" x2="86.36" y2="17.78" width="0.1524" layer="91"/>
<junction x="86.36" y="17.78"/>
<pinref part="T3" gate="G$1" pin="C"/>
<wire x1="91.44" y1="12.7" x2="91.44" y2="17.78" width="0.1524" layer="91"/>
<junction x="91.44" y="17.78"/>
</segment>
</net>
<net name="N$7" class="0">
<segment>
<pinref part="T2" gate="2" pin="G"/>
<wire x1="83.82" y1="45.72" x2="86.36" y2="45.72" width="0.1524" layer="91"/>
<pinref part="R6" gate="G$1" pin="1"/>
<pinref part="ZD2" gate="G$1" pin="A"/>
<wire x1="86.36" y1="45.72" x2="93.98" y2="45.72" width="0.1524" layer="91"/>
<wire x1="93.98" y1="45.72" x2="96.52" y2="45.72" width="0.1524" layer="91"/>
<wire x1="86.36" y1="50.8" x2="86.36" y2="45.72" width="0.1524" layer="91"/>
<junction x="86.36" y="45.72"/>
<pinref part="R2" gate="G$1" pin="1"/>
<wire x1="93.98" y1="48.26" x2="93.98" y2="45.72" width="0.1524" layer="91"/>
<junction x="93.98" y="45.72"/>
</segment>
</net>
<net name="N$8" class="0">
<segment>
<pinref part="T1" gate="2" pin="G"/>
<pinref part="R7" gate="G$1" pin="2"/>
<wire x1="30.48" y1="45.72" x2="33.02" y2="45.72" width="0.1524" layer="91"/>
<pinref part="ZD1" gate="G$1" pin="A"/>
<wire x1="33.02" y1="45.72" x2="40.64" y2="45.72" width="0.1524" layer="91"/>
<wire x1="40.64" y1="45.72" x2="43.18" y2="45.72" width="0.1524" layer="91"/>
<wire x1="40.64" y1="50.8" x2="40.64" y2="45.72" width="0.1524" layer="91"/>
<junction x="40.64" y="45.72"/>
<pinref part="R4" gate="G$1" pin="1"/>
<wire x1="33.02" y1="45.72" x2="33.02" y2="48.26" width="0.1524" layer="91"/>
<junction x="33.02" y="45.72"/>
</segment>
</net>
<net name="N$9" class="0">
<segment>
<pinref part="R10" gate="G$1" pin="1"/>
<pinref part="R9" gate="G$1" pin="2"/>
<wire x1="147.32" y1="-5.08" x2="137.16" y2="-5.08" width="0.1524" layer="91"/>
<wire x1="137.16" y1="-5.08" x2="0" y2="-5.08" width="0.1524" layer="91"/>
<wire x1="137.16" y1="-5.08" x2="137.16" y2="48.26" width="0.1524" layer="91"/>
<pinref part="IC1" gate="D" pin="+IN"/>
<wire x1="137.16" y1="48.26" x2="124.46" y2="48.26" width="0.1524" layer="91"/>
<wire x1="0" y1="-5.08" x2="0" y2="15.24" width="0.1524" layer="91"/>
<pinref part="IC1" gate="A" pin="-IN"/>
<wire x1="0" y1="15.24" x2="2.54" y2="15.24" width="0.1524" layer="91"/>
<junction x="137.16" y="-5.08"/>
<junction x="147.32" y="-5.08"/>
</segment>
</net>
<net name="N$10" class="0">
<segment>
<pinref part="R9" gate="G$1" pin="1"/>
<pinref part="R15" gate="G$1" pin="2"/>
<wire x1="147.32" y1="-15.24" x2="132.08" y2="-15.24" width="0.1524" layer="91"/>
<wire x1="132.08" y1="-15.24" x2="-5.08" y2="-15.24" width="0.1524" layer="91"/>
<wire x1="-5.08" y1="-15.24" x2="-5.08" y2="43.18" width="0.1524" layer="91"/>
<pinref part="IC1" gate="B" pin="-IN"/>
<wire x1="-5.08" y1="43.18" x2="2.54" y2="43.18" width="0.1524" layer="91"/>
<pinref part="IC1" gate="C" pin="+IN"/>
<wire x1="124.46" y1="20.32" x2="132.08" y2="20.32" width="0.1524" layer="91"/>
<wire x1="132.08" y1="20.32" x2="132.08" y2="-15.24" width="0.1524" layer="91"/>
<junction x="132.08" y="-15.24"/>
<junction x="147.32" y="-15.24"/>
</segment>
</net>
<net name="N$12" class="0">
<segment>
<pinref part="IC1" gate="D" pin="-IN"/>
<wire x1="124.46" y1="43.18" x2="127" y2="43.18" width="0.1524" layer="91"/>
<wire x1="127" y1="43.18" x2="127" y2="15.24" width="0.1524" layer="91"/>
<pinref part="IC1" gate="C" pin="-IN"/>
<wire x1="127" y1="15.24" x2="124.46" y2="15.24" width="0.1524" layer="91"/>
<wire x1="127" y1="15.24" x2="127" y2="-10.16" width="0.1524" layer="91"/>
<wire x1="127" y1="-10.16" x2="-10.16" y2="-10.16" width="0.1524" layer="91"/>
<pinref part="R12" gate="G$1" pin="1"/>
<pinref part="R11" gate="G$1" pin="2"/>
<pinref part="IC1" gate="B" pin="+IN"/>
<wire x1="2.54" y1="48.26" x2="-10.16" y2="48.26" width="0.1524" layer="91"/>
<wire x1="-10.16" y1="48.26" x2="-10.16" y2="20.32" width="0.1524" layer="91"/>
<pinref part="IC1" gate="A" pin="+IN"/>
<wire x1="-10.16" y1="20.32" x2="2.54" y2="20.32" width="0.1524" layer="91"/>
<wire x1="-15.24" y1="20.32" x2="-10.16" y2="20.32" width="0.1524" layer="91"/>
<wire x1="-15.24" y1="20.32" x2="-25.4" y2="20.32" width="0.1524" layer="91"/>
<junction x="-15.24" y="20.32"/>
<junction x="-10.16" y="20.32"/>
<wire x1="-25.4" y1="20.32" x2="-35.56" y2="20.32" width="0.1524" layer="91"/>
<wire x1="-10.16" y1="-10.16" x2="-10.16" y2="20.32" width="0.1524" layer="91"/>
<junction x="127" y="15.24"/>
<junction x="-10.16" y="20.32"/>
<pinref part="R14" gate="G$1" pin="2"/>
<pinref part="C1" gate="G$1" pin="P$1"/>
<wire x1="-25.4" y1="17.78" x2="-25.4" y2="20.32" width="0.1524" layer="91"/>
<junction x="-25.4" y="20.32"/>
</segment>
</net>
<net name="N$3" class="0">
<segment>
<pinref part="R7" gate="G$1" pin="1"/>
<pinref part="IC1" gate="B" pin="OUT"/>
<wire x1="17.78" y1="45.72" x2="20.32" y2="45.72" width="0.1524" layer="91"/>
<pinref part="T6" gate="G$1" pin="C"/>
<wire x1="17.78" y1="38.1" x2="17.78" y2="45.72" width="0.1524" layer="91"/>
<junction x="17.78" y="45.72"/>
</segment>
</net>
<net name="N$4" class="0">
<segment>
<pinref part="R6" gate="G$1" pin="2"/>
<pinref part="IC1" gate="D" pin="OUT"/>
<wire x1="106.68" y1="45.72" x2="109.22" y2="45.72" width="0.1524" layer="91"/>
<pinref part="T4" gate="G$1" pin="C"/>
<wire x1="106.68" y1="40.64" x2="106.68" y2="45.72" width="0.1524" layer="91"/>
<junction x="106.68" y="45.72"/>
</segment>
</net>
<net name="N$11" class="0">
<segment>
<pinref part="CPU-PIN" gate="1" pin="MP"/>
<wire x1="-45.72" y1="20.32" x2="-48.26" y2="20.32" width="0.1524" layer="91"/>
<pinref part="R14" gate="G$1" pin="1"/>
</segment>
</net>
<net name="N$13" class="0">
<segment>
<pinref part="T6" gate="G$1" pin="B"/>
<pinref part="R3" gate="G$1" pin="2"/>
</segment>
</net>
<net name="N$14" class="0">
<segment>
<pinref part="T5" gate="G$1" pin="B"/>
<pinref part="R8" gate="G$1" pin="2"/>
</segment>
</net>
<net name="N$15" class="0">
<segment>
<pinref part="T4" gate="G$1" pin="B"/>
<pinref part="R13" gate="G$1" pin="2"/>
</segment>
</net>
<net name="N$16" class="0">
<segment>
<pinref part="T3" gate="G$1" pin="B"/>
<pinref part="R16" gate="G$1" pin="2"/>
</segment>
</net>
<net name="N$17" class="0">
<segment>
<pinref part="CPU-PIN1" gate="1" pin="MP"/>
<wire x1="-45.72" y1="-25.4" x2="22.86" y2="-25.4" width="0.1524" layer="91"/>
<pinref part="R13" gate="G$1" pin="1"/>
<wire x1="22.86" y1="-25.4" x2="40.64" y2="-25.4" width="0.1524" layer="91"/>
<wire x1="40.64" y1="-25.4" x2="86.36" y2="-25.4" width="0.1524" layer="91"/>
<wire x1="86.36" y1="-25.4" x2="101.6" y2="-25.4" width="0.1524" layer="91"/>
<wire x1="101.6" y1="-25.4" x2="101.6" y2="25.4" width="0.1524" layer="91"/>
<pinref part="R16" gate="G$1" pin="1"/>
<wire x1="86.36" y1="-2.54" x2="86.36" y2="-25.4" width="0.1524" layer="91"/>
<pinref part="R8" gate="G$1" pin="1"/>
<wire x1="40.64" y1="-2.54" x2="40.64" y2="-25.4" width="0.1524" layer="91"/>
<pinref part="R3" gate="G$1" pin="1"/>
<wire x1="22.86" y1="22.86" x2="22.86" y2="-25.4" width="0.1524" layer="91"/>
<junction x="22.86" y="-25.4"/>
<junction x="40.64" y="-25.4"/>
<junction x="86.36" y="-25.4"/>
</segment>
</net>
</nets>
</sheet>
</sheets>
</schematic>
</drawing>
</eagle>
